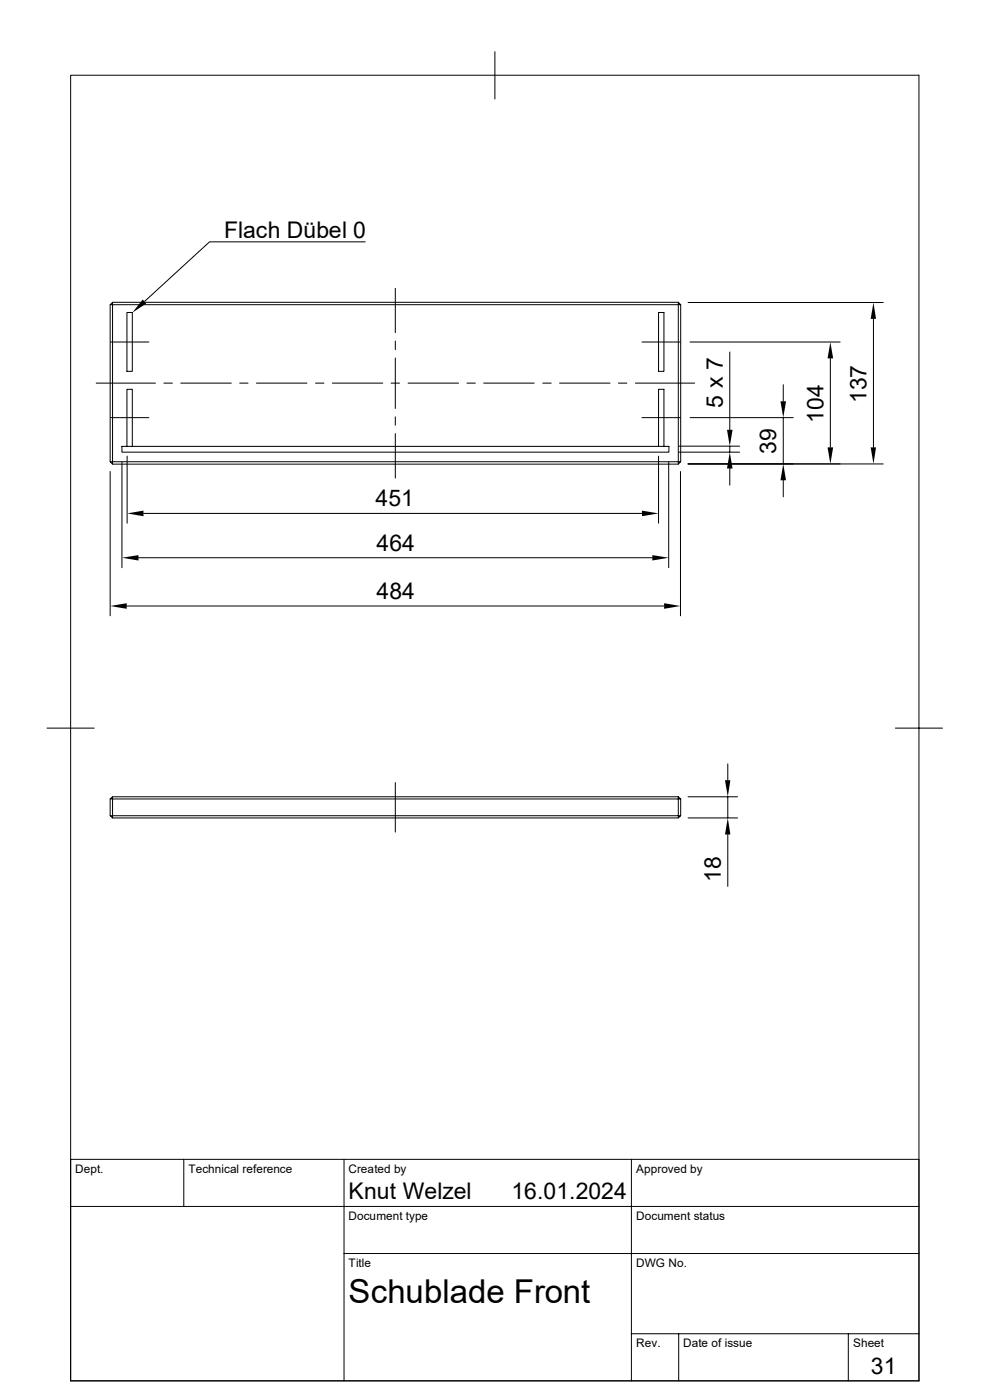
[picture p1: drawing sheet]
<svg xmlns="http://www.w3.org/2000/svg" width="210mm" height="297mm" viewBox="0 0 210 297" stroke-linecap="round" stroke-linejoin="round" font-family="sans-serif">
<g fill="none" stroke="#000" stroke-width=".21">
<path d="M15 16h179.9v276.9h-179.9zM105 11v10M77.5 51.3h-33.1l-13.8 12.7M23.4 64.6v33.4M23.5 72.6h8.1M23.9 64.6h120v33.4h-120zM23.9 64.1v.5h-.5zM23.9 64.1h120M26.9 66.3h1.2v12.5h-1.2zM83.9 61.2v9.4M83.9 72.3v1.9M83.9 75.9v10.8"/>
<path d="M136.2 72.6h8.1M139.7 66.3h1.1v12.5h-1.1zM143.9 64.1l.5 .5h-.5zM144.4 64.6v33.4M146 64.2h41.4M146.4 72.6h31.8M154.8 74.7v16.5M176.1 76v18.9M185.3 67.6v27.3M20.4 81.3h12.6M23.4 98h.5v.5zM23.5 88.6h8.1"/>
<path d="M23.9 98.5h120M25.9 98v22.4M25.9 94.7h116v1.2h-116zM26.9 94.7v-12.1h1.2v12.1M27 96.8v14.2M34.8 81.3h1.8M38.4 81.3h10.7M50.8 81.3h1.8M54.4 81.3h10.7M66.9 81.3h1.8M70.5 81.3h10.7M83 81.3h1.8"/>
<path d="M83.9 88.4v1.8M83.9 92v9.4M86.6 81.3h10.7M99.1 81.3h1.7M102.6 81.3h10.7M115.1 81.3h1.8M118.7 81.3h10.7M131.2 81.3h1.8M134.8 81.3h12.6M136.2 88.6h8.1M139.7 96.8v14.2M139.7 94.7v-12.1h1.1v12.1"/>
<path d="M141.9 98v22.4M143.9 98h.5l-.5 .5zM144 95.9h12.9M144 94.7h12.9M146 98.4h41.4M146.4 88.6h21.9M154.8 94.7v1.2M154.8 99.4v3.5M166.2 81.6v3.5M166.2 88.6v9.8M23.4 100v30.6M29.4 118.3h109"/>
<path d="M30.4 108.9h105.8M144.4 100v30.6M166.2 101.9v3.5M26.9 128.6h114M10 154.5h10M189.9 154.5h10M23.4 169.5l.5-.5v.5zM23.4 169.5v3.6M23.9 173.5l-.5-.4h.5v.4h120M23.9 169.5h120v-.5l.5 .5h-.5v3.6h-120zM23.9 169h120M83.9 166v10.5"/>
<path d="M143.9 173.1h.5l-.5 .4zM144.4 169.5v3.6M146 169h10.5M146 173.5h10.5M154.4 162.1v3.4M154.4 169v4.5M154.4 177v11M15 255.9h179.9M39 246v9.9M73 246v46.9M133.9 246v46.9M194.9 246h-179.9v46.9"/>
<path d="M73 265.9h121.9M133.9 283h61M144 283v9.9M180 283v9.9"/>
</g>
<g fill="#000">
<path d="M30.3 63.5l.7 .9-2.9 1.9zM176.1 72.6l.6 3.4h-1.1zM185.3 64.2l.5 3.4h-1.1zM154.8 95.9l.6 3.5h-1.2zM154.2 91.2h1.2l-.6 3.5zM165.6 85.1h1.2l-.6 3.5zM175.6 94.9h1.1l-.6 3.5zM184.7 94.9h1.1l-.5 3.5zM25.9 118.3l3.5-.5v1.1zM27 108.9l3.4-.6v1.2zM136.2 108.3l3.5 .6-3.5 .6zM138.4 117.8l3.5 .5-3.5 .6z"/>
<path d="M166.2 98.4l.6 3.5h-1.2zM23.4 128.6l3.5-.6v1.2zM140.9 128l3.5 .6-3.5 .6zM153.8 165.5h1.1l-.5 3.5zM154.4 173.5l.5 3.5h-1.1z"/>
</g>
<text font-size="7" x="74" y="276.4">Schublade Front</text>
<g font-size="4.9">
<text x="47.5" y="50.6">Flach Dübel 0</text>
<text x="153.3" y="86.5" transform="rotate(-90 153.3 86.5)">5 x 7</text>
<text x="174.7" y="89.7" transform="rotate(-90 174.7 89.7)">104</text>
<text x="183.8" y="85.5" transform="rotate(-90 183.8 85.5)">137</text>
<text x="164.7" y="96.2" transform="rotate(-90 164.7 96.2)">39</text>
<text x="79.7" y="107.4">451</text>
<text x="79.9" y="116.9">464</text>
<text x="79.9" y="127.1">484</text>
<text x="152.9" y="187.2" transform="rotate(-90 152.9 187.2)">18</text>
<text x="74" y="254.5">Knut Welzel</text>
<text x="108.5" y="254.5">16.01.2024</text>
<text x="184.7" y="291.6">31</text>
</g>
<g font-size="2.5">
<text x="16" y="248.8">Dept.</text>
<text x="40" y="248.8">Technical reference</text>
<text x="74" y="248.8">Created by</text>
<text x="134.9" y="248.8">Approved by</text>
<text x="74" y="258.7">Document type</text>
<text x="135" y="258.7">Document status</text>
<text x="74" y="268.7">Title</text>
<text x="135" y="268.7">DWG No.</text>
<text x="135" y="285.8">Rev.</text>
<text x="145" y="285.8">Date of issue</text>
<text x="181" y="285.8">Sheet</text>
</g>
</svg>
